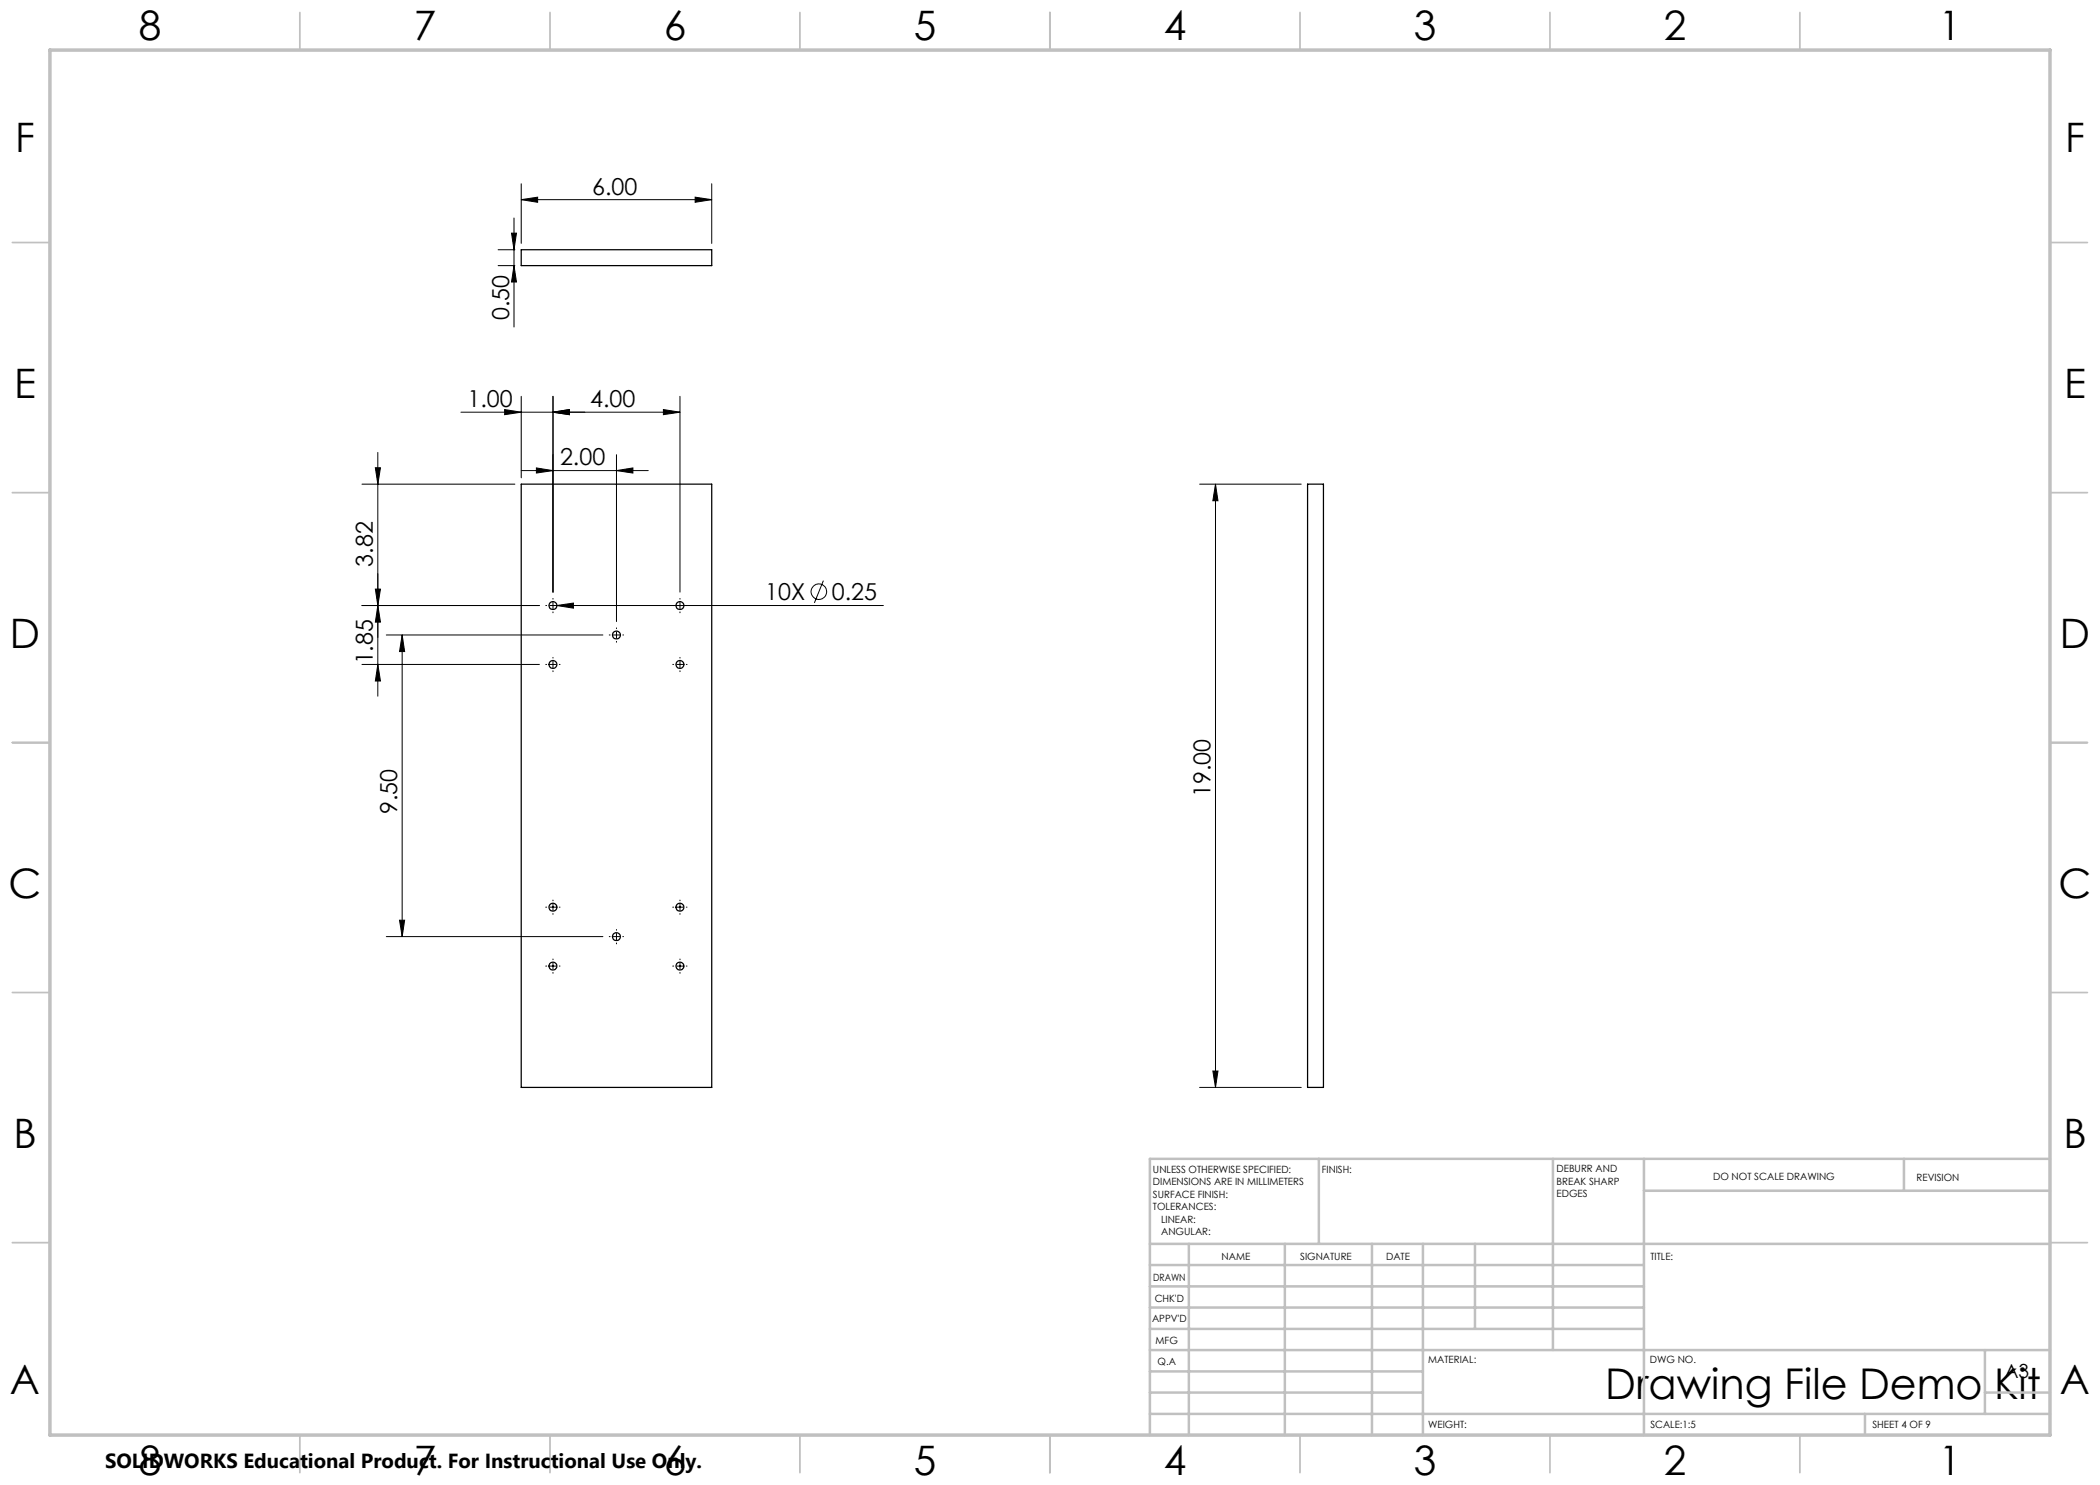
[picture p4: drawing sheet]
<svg xmlns="http://www.w3.org/2000/svg" width="420mm" height="297mm" viewBox="0 0 420 297" stroke-linecap="round" stroke-linejoin="round" font-family="sans-serif">
<g fill="none" stroke="#000" stroke-width=".25">
<path d="M104.2 49.9h38.1v3.2h-38.1zM104.2 96.8h38.1v120.7h-38.1zM261.5 96.8h3.2v120.7h-3.2z"/>
<circle cx="110.6" cy="121.1" r=".8"/>
<circle cx="110.6" cy="132.9" r=".8"/>
<circle cx="123.3" cy="127" r=".8"/>
<circle cx="136" cy="132.9" r=".8"/>
<circle cx="136" cy="121.1" r=".8"/>
<circle cx="110.6" cy="181.4" r=".8"/>
<circle cx="110.6" cy="193.2" r=".8"/>
<circle cx="123.3" cy="187.3" r=".8"/>
<circle cx="136" cy="193.2" r=".8"/>
<circle cx="136" cy="181.4" r=".8"/>
</g>
<g fill="none" stroke="#000" stroke-width=".2">
<path d="M104.2 39.9l3.3-.5v1.1zM104.2 36.8v11.9M104.2 39.9h38.1M139 39.4l3.3 .5-3.3 .6zM142.3 36.8v11.9M99.6 53.1h3.4M99.6 49.9h3.4M102.3 46.6h1l-.5 3.3zM102.8 53.1l.5 3.3h-1zM102.8 43.6v21.8M104.2 79.3v16.3M110.6 79.3v39.1"/>
<path d="M136 79.3v39.1M72.4 96.8h30.6M75.1 93.6h1l-.5 3.2zM75.6 90.5v48.7M92.2 82.4h43.8M100.9 81.9l3.3 .5-3.3 .5zM104.2 94.1h25.4M107.3 93.6l3.3 .5-3.3 .5zM110.6 82.4l3.3-.5v1zM123.3 94.1l3.3-.5v1zM123.3 90.9v33.4M132.7 81.9l3.3 .5-3.3 .5z"/>
<path d="M239.9 96.8h20.3M243.1 96.8l.5 3.4h-1zM243.1 96.8v120.7M75.1 117.8h1l-.5 3.3zM110.6 119.7v.1M136 119.7v.1M164.7 116.1l-1.8 4.5M72.4 121.1h35.5M72.4 132.9h35.5M75.6 121.1l.5 3.3h-1zM75.6 132.9l.5 3.3h-1zM77.3 127h43.3"/>
<path d="M80.4 127l.5 3.3h-1zM80.4 127v60.3M109.1 121.1h.2M109.1 132.9h.2M110 121.1h1.2M110 132.9h1.2M110.6 120.5v1.2M110.6 122.4v.2M110.6 131.5v.1M110.6 132.3v1.2M110.6 134.2v.1M111.4 121.1l3.3-.5v1z"/>
<path d="M111.4 121.1h65.3M111.9 132.9h.1M121.8 127h.2M122.7 127h1.2M123.3 125.6v.1M123.3 126.4v1.2M123.3 128.3v.1M124.6 127h.1M134.5 132.9h.2M135.4 132.9h1.2M136 120.5v1.2M136 122.4v.2"/>
<path d="M136 131.5v.1M136 132.3v1.2M136 134.2v.1M137.3 132.9h.1M77.3 187.3h43.3M79.9 184h1l-.5 3.3zM109.1 181.4h.2M109.1 193.2h.2M110 181.4h1.2M110 193.2h1.2M110.6 180v.2M110.6 180.8v1.3"/>
<path d="M110.6 182.7v.2M110.6 191.8v.1M110.6 192.6v1.2M110.6 194.5v.2M111.9 181.4h.1M111.9 193.2h.1M121.8 187.3h.2M122.7 187.3h1.2M123.3 185.9v.2M123.3 186.7v1.3M123.3 188.6v.2M124.6 187.3h.1"/>
<path d="M134.5 181.4h.2M134.5 193.2h.2M135.4 181.4h1.2M135.4 193.2h1.2M136 180v.2M136 180.8v1.3M136 182.7v.2M136 191.8v.1M136 192.6v1.2M136 194.5v.2M137.3 181.4h.1M137.3 193.2h.1"/>
<path d="M239.9 217.5h20.3M242.6 214.2h1l-.5 3.3z"/>
<circle cx="163.8" cy="118.3" r="1.55"/>
</g>
<g fill="none" stroke="#c0c0c0" stroke-width=".35">
<path d="M60 2.5v7.5M110 2.5v7.5M160 2.5v7.5M210 2.5v7.5M260 2.5v7.5M310 2.5v7.5M360 2.5v7.5M2.5 48.5h7.5M410 48.5h7.5M2.5 98.5h7.5M410 98.5h7.5M2.5 148.5h7.5"/>
<path d="M410 148.5h7.5M2.5 198.5h7.5M410 198.5h7.5M2.5 248.5h7.5M410 248.5h7.5M60 287v7.5M110 287v7.5M160 287v7.5M210 287v7.5M260 287v7.5M310 287v7.5M360 287v7.5"/>
</g>
<g fill="none" stroke="#c0c0c0" stroke-width=".5">
<path d="M263.8 231.8v17M310.6 231.8v38.2M328.8 231.8v55.2M328.8 238.2h81.2M380.8 231.8v6.4M410 231.8h-180v55.2M230 248.8h180M230 257.3h98.8M230 253h98.8M237.8 248.8v38.2M257 248.8v38.2M274.4 248.8v38.2"/>
<path d="M284.6 248.8v38.2M295 248.8v17M230 265.8h98.8M230 261.5h98.8M230 278.5h54.6M230 274.3h54.6M230 270h180M397 278.5h13M397 270v12.8M230 282.8h180M373 282.8v4.2"/>
</g>
<path d="M10 10h400v277h-400z" fill="none" stroke="#c0c0c0" stroke-width=".7"/>
<g fill="#000">
<path d="M111.4 121.1l3.3-.5v1z"/>
<path d="M110.6 82.4l3.3-.5v1zM132.7 81.9l3.3 .5-3.3 .5z"/>
<path d="M110.6 82.4l3.3-.5v1zM100.9 81.9l3.3 .5-3.3 .5z"/>
<path d="M123.3 94.1l3.3-.5v1zM107.3 93.6l3.3 .5-3.3 .5zM139 39.4l3.3 .5-3.3 .6zM104.2 39.9l3.3-.5v1.1z"/>
<path d="M75.6 121.1l.5 3.3h-1zM75.1 93.6h1l-.5 3.2zM102.8 53.1l.5 3.3h-1zM102.3 46.6h1l-.5 3.3zM242.6 214.2h1l-.5 3.3zM243.1 96.8l.5 3.4h-1z"/>
<path d="M75.1 117.8h1l-.5 3.3zM75.6 132.9l.5 3.3h-1zM80.4 127l.5 3.3h-1zM79.9 184h1l-.5 3.3z"/>
</g>
<text font-size="8.5" x="321.1" y="279.7">Drawing File Demo Kit</text>
<g font-size="8.1">
<text x="27.7" y="8">8</text>
<text x="82.7" y="8">7</text>
<text x="132.7" y="8">6</text>
<text x="182.7" y="8">5</text>
<text x="232.7" y="8">4</text>
<text x="282.7" y="8">3</text>
<text x="332.7" y="8">2</text>
<text x="387.7" y="8">1</text>
<text x="3" y="30.4">F</text>
<text x="413" y="30.4">F</text>
<text x="2.8" y="79.6">E</text>
<text x="412.8" y="79.6">E</text>
<text x="2" y="129.6">D</text>
<text x="412" y="129.6">D</text>
<text x="1.7" y="179.6">C</text>
<text x="411.7" y="179.6">C</text>
<text x="2.7" y="229.6">B</text>
<text x="412.7" y="229.6">B</text>
<text x="2" y="278.9">A</text>
<text x="412" y="278.9">A</text>
<text x="27.7" y="295">8</text>
<text x="82.7" y="295">7</text>
<text x="132.7" y="295">6</text>
<text x="182.7" y="295">5</text>
<text x="232.7" y="295">4</text>
<text x="282.7" y="295">3</text>
<text x="332.7" y="295">2</text>
<text x="387.7" y="295">1</text>
</g>
<g font-size="4.7">
<text x="118.5" y="38.9">6.00</text>
<text x="101.8" y="64.1" transform="rotate(-90 101.8 64.1)">0.50</text>
<text x="93.5" y="81.4">1.00</text>
<text x="118" y="81.4">4.00</text>
<text x="112" y="93.1">2.00</text>
<text x="74.6" y="113.3" transform="rotate(-90 74.6 113.3)">3.82</text>
<text x="153.1" y="120">10X</text>
<text x="166.4" y="120">0.25</text>
<text x="74.6" y="132.9" transform="rotate(-90 74.6 132.9)">1.85</text>
<text x="242.1" y="159.4" transform="rotate(-90 242.1 159.4)">19.00</text>
<text x="79.4" y="162.8" transform="rotate(-90 79.4 162.8)">9.50</text>
</g>
<text font-size="4.1" x="21" y="293.7">SOLIDWORKS Educational Product. For Instructional Use Only.</text>
<text font-size="3.9" x="400.9" y="275.5">A3</text>
<g font-size="2">
<text x="230.6" y="234.6">UNLESS OTHERWISE SPECIFIED:</text>
<text x="230.6" y="237.1">DIMENSIONS ARE IN MILLIMETERS</text>
<text x="230.6" y="239.6">SURFACE FINISH:</text>
<text x="264.4" y="234.6">FINISH:</text>
<text x="311.3" y="234.5">DEBURR AND</text>
<text x="311.3" y="237">BREAK SHARP</text>
<text x="311.3" y="239.5">EDGES</text>
<text x="342.6" y="236">DO NOT SCALE DRAWING</text>
<text x="383.3" y="236.2">REVISION</text>
<text x="230.6" y="242.1">TOLERANCES:</text>
<text x="232.2" y="244.6">LINEAR:</text>
<text x="232.2" y="247.1">ANGULAR:</text>
<text x="244.3" y="252">NAME</text>
<text x="260" y="251.9">SIGNATURE</text>
<text x="277.2" y="251.9">DATE</text>
<text x="330.1" y="251.9">TITLE:</text>
<text x="230.6" y="256.1">DRAWN</text>
<text x="230.9" y="260.3">CHK'D</text>
<text x="230.4" y="264.4">APPV'D</text>
<text x="231.1" y="268.8">MFG</text>
<text x="231.5" y="273">Q.A</text>
<text x="285.6" y="272.5">MATERIAL:</text>
<text x="330" y="272.5">DWG NO.</text>
<text x="285.6" y="285.5">WEIGHT:</text>
<text x="330.1" y="285.6">SCALE:1:5</text>
<text x="374.5" y="285.6">SHEET 4 OF 9</text>
</g>
</svg>
